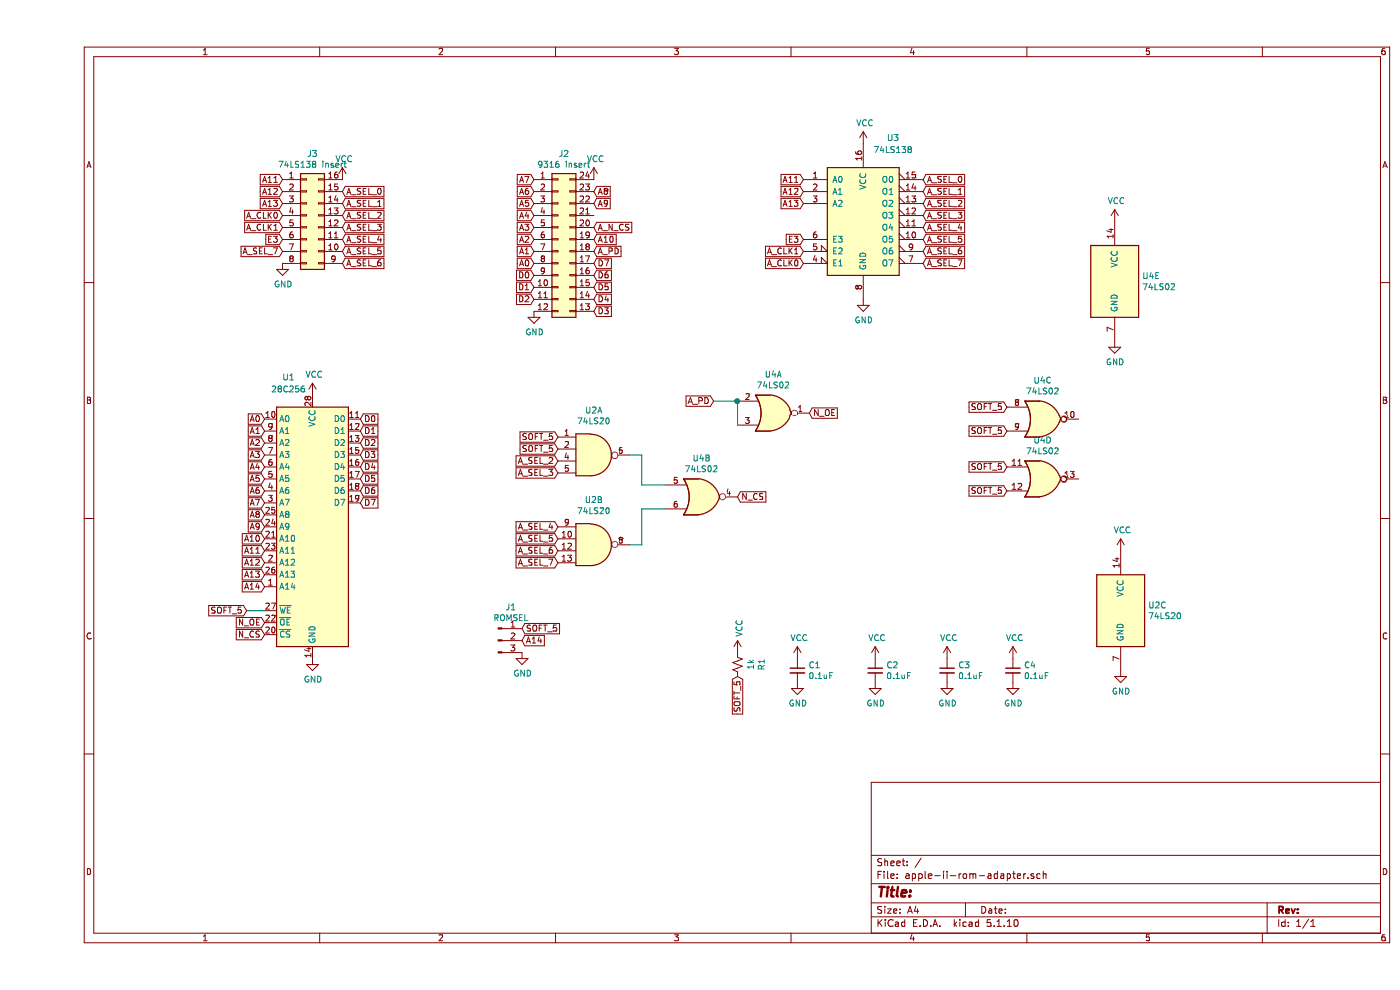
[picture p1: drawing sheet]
EESchema Schematic File Version 4
EELAYER 30 0
EELAYER END
$Descr A4 11693 8268
encoding utf-8
Sheet 1 1
Title ""
Date ""
Rev ""
Comp ""
Comment1 ""
Comment2 ""
Comment3 ""
Comment4 ""
$EndDescr
$Comp
L Memory_EEPROM:28C256 U1
U 1 1
P 2300 4400
F 0 "U1" H 2100 5650 50  0000 C CNN
F 1 "28C256" H 2100 5550 50  0000 C CNN
F 2 "Package_DIP:DIP-28_W15.24mm_Socket" H 2300 4400 50  0001 C CNN
F 3 "http://ww1.microchip.com/downloads/en/DeviceDoc/doc0006.pdf" H 2300 4400 50  0001 C CNN
	1    2300 4400
	1    0    0    -1  
$EndComp
$Comp
L power:GND #PWR0101
U 1 1
P 2300 5500
F 0 "#PWR0101" H 2300 5250 50  0001 C CNN
F 1 "GND" H 2305 5327 50  0000 C CNN
F 2 "" H 2300 5500 50  0001 C CNN
F 3 "" H 2300 5500 50  0001 C CNN
	1    2300 5500
	1    0    0    -1  
$EndComp
$Comp
L Connector_Generic:Conn_02x08_Counter_Clockwise J3
U 1 1
P 2250 1800
F 0 "J3" H 2300 2317 50  0000 C CNN
F 1 "74LS138 insert" H 2300 2226 50  0000 C CNN
F 2 "Package_DIP:DIP-16_W7.62mm_Socket" H 2250 1800 50  0001 C CNN
F 3 "~" H 2250 1800 50  0001 C CNN
	1    2250 1800
	1    0    0    -1  
$EndComp
$Comp
L Connector_Generic:Conn_02x12_Counter_Clockwise J2
U 1 1
P 4350 2000
F 0 "J2" H 4400 2717 50  0000 C CNN
F 1 "9316 insert" H 4400 2626 50  0000 C CNN
F 2 "Package_DIP:DIP-24_W15.24mm_Socket" H 4350 2000 50  0001 C CNN
F 3 "~" H 4350 2000 50  0001 C CNN
	1    4350 2000
	1    0    0    -1  
$EndComp
Text GLabel 4150 1500 0    50   Input ~ 0
A7
Text GLabel 4150 1600 0    50   Input ~ 0
A6
Text GLabel 4150 1700 0    50   Input ~ 0
A5
Text GLabel 4150 1800 0    50   Input ~ 0
A4
Text GLabel 4150 1900 0    50   Input ~ 0
A3
Text GLabel 4150 2000 0    50   Input ~ 0
A2
Text GLabel 4150 2100 0    50   Input ~ 0
A1
Text GLabel 4150 2200 0    50   Input ~ 0
A0
Text GLabel 4150 2300 0    50   Input ~ 0
D0
Text GLabel 4150 2400 0    50   Input ~ 0
D1
Text GLabel 4150 2500 0    50   Input ~ 0
D2
$Comp
L power:GND #PWR0102
U 1 1
P 4150 2600
F 0 "#PWR0102" H 4150 2350 50  0001 C CNN
F 1 "GND" H 4155 2427 50  0000 C CNN
F 2 "" H 4150 2600 50  0001 C CNN
F 3 "" H 4150 2600 50  0001 C CNN
	1    4150 2600
	1    0    0    -1  
$EndComp
$Comp
L power:VCC #PWR0103
U 1 1
P 4650 1500
F 0 "#PWR0103" H 4650 1350 50  0001 C CNN
F 1 "VCC" H 4665 1673 50  0000 C CNN
F 2 "" H 4650 1500 50  0001 C CNN
F 3 "" H 4650 1500 50  0001 C CNN
	1    4650 1500
	1    0    0    -1  
$EndComp
$Comp
L power:VCC #PWR0104
U 1 1
P 2550 1500
F 0 "#PWR0104" H 2550 1350 50  0001 C CNN
F 1 "VCC" H 2565 1673 50  0000 C CNN
F 2 "" H 2550 1500 50  0001 C CNN
F 3 "" H 2550 1500 50  0001 C CNN
	1    2550 1500
	1    0    0    -1  
$EndComp
$Comp
L power:VCC #PWR0105
U 1 1
P 2300 3300
F 0 "#PWR0105" H 2300 3150 50  0001 C CNN
F 1 "VCC" H 2315 3473 50  0000 C CNN
F 2 "" H 2300 3300 50  0001 C CNN
F 3 "" H 2300 3300 50  0001 C CNN
	1    2300 3300
	1    0    0    -1  
$EndComp
$Comp
L power:GND #PWR0106
U 1 1
P 2050 2200
F 0 "#PWR0106" H 2050 1950 50  0001 C CNN
F 1 "GND" H 2055 2027 50  0000 C CNN
F 2 "" H 2050 2200 50  0001 C CNN
F 3 "" H 2050 2200 50  0001 C CNN
	1    2050 2200
	1    0    0    -1  
$EndComp
Text GLabel 4650 1600 2    50   Input ~ 0
A8
Text GLabel 4650 1700 2    50   Input ~ 0
A9
Text GLabel 4650 1900 2    50   Input ~ 0
A_N_CS
Text GLabel 4650 2000 2    50   Input ~ 0
A10
Text GLabel 4650 2100 2    50   Input ~ 0
A_PD
Text GLabel 4650 2600 2    50   Input ~ 0
D3
Text GLabel 4650 2500 2    50   Input ~ 0
D4
Text GLabel 4650 2400 2    50   Input ~ 0
D5
Text GLabel 4650 2300 2    50   Input ~ 0
D6
Text GLabel 4650 2200 2    50   Input ~ 0
D7
Text GLabel 2700 3500 2    50   Input ~ 0
D0
Text GLabel 2700 3600 2    50   Input ~ 0
D1
Text GLabel 2700 3700 2    50   Input ~ 0
D2
Text GLabel 2700 3800 2    50   Input ~ 0
D3
Text GLabel 2700 3900 2    50   Input ~ 0
D4
Text GLabel 2700 4000 2    50   Input ~ 0
D5
Text GLabel 2700 4100 2    50   Input ~ 0
D6
Text GLabel 2700 4200 2    50   Input ~ 0
D7
Text GLabel 1900 5200 0    50   Input ~ 0
N_OE
$Comp
L power:VCC #PWR0107
U 1 1
P 5850 5450
F 0 "#PWR0107" H 5850 5300 50  0001 C CNN
F 1 "VCC" V 5865 5577 50  0000 L CNN
F 2 "" H 5850 5450 50  0001 C CNN
F 3 "" H 5850 5450 50  0001 C CNN
	1    5850 5450
	1    0    0    -1  
$EndComp
$Comp
L Device:R_Small_US R1
U 1 1
P 5850 5550
F 0 "R1" V 5645 5550 50  0000 C CNN
F 1 "1k" V 5736 5550 50  0000 C CNN
F 2 "Resistor_THT:R_Axial_DIN0207_L6.3mm_D2.5mm_P7.62mm_Horizontal" H 5850 5550 50  0001 C CNN
F 3 "~" H 5850 5550 50  0001 C CNN
	1    5850 5550
	-1   0    0    1   
$EndComp
Wire Wire Line
	1900 5100 1750 5100
Text GLabel 1900 3500 0    50   Input ~ 0
A0
Text GLabel 1900 3600 0    50   Input ~ 0
A1
Text GLabel 1900 3700 0    50   Input ~ 0
A2
Text GLabel 1900 3800 0    50   Input ~ 0
A3
Text GLabel 1900 3900 0    50   Input ~ 0
A4
Text GLabel 1900 4100 0    50   Input ~ 0
A6
Text GLabel 1900 4000 0    50   Input ~ 0
A5
Text GLabel 1900 4200 0    50   Input ~ 0
A7
Text GLabel 1900 4300 0    50   Input ~ 0
A8
Text GLabel 1900 4400 0    50   Input ~ 0
A9
Text GLabel 1900 4500 0    50   Input ~ 0
A10
$Comp
L Connector:Conn_01x03_Male J1
U 1 1
P 3850 5350
F 0 "J1" H 3958 5631 50  0000 C CNN
F 1 "ROMSEL" H 3958 5540 50  0000 C CNN
F 2 "Connector_PinHeader_2.54mm:PinHeader_1x03_P2.54mm_Vertical" H 3850 5350 50  0001 C CNN
F 3 "~" H 3850 5350 50  0001 C CNN
	1    3850 5350
	1    0    0    -1  
$EndComp
Text GLabel 1900 4900 0    50   Input ~ 0
A14
Text GLabel 4050 5350 2    50   Input ~ 0
A14
$Comp
L power:GND #PWR0108
U 1 1
P 4050 5450
F 0 "#PWR0108" H 4050 5200 50  0001 C CNN
F 1 "GND" H 4055 5277 50  0000 C CNN
F 2 "" H 4050 5450 50  0001 C CNN
F 3 "" H 4050 5450 50  0001 C CNN
	1    4050 5450
	1    0    0    -1  
$EndComp
Text GLabel 2050 1500 0    50   Input ~ 0
A11
Text GLabel 2050 1600 0    50   Input ~ 0
A12
Text GLabel 2050 1700 0    50   Input ~ 0
A13
Text GLabel 2050 2000 0    50   Input ~ 0
E3
Text GLabel 2050 1800 0    50   Input ~ 0
A_CLK0
Text GLabel 2050 2100 0    50   Input ~ 0
A_SEL_7
Text GLabel 2550 2200 2    50   Input ~ 0
A_SEL_6
Text GLabel 2550 2100 2    50   Input ~ 0
A_SEL_5
Text GLabel 2550 2000 2    50   Input ~ 0
A_SEL_4
Text GLabel 2550 1900 2    50   Input ~ 0
A_SEL_3
Text GLabel 2550 1800 2    50   Input ~ 0
A_SEL_2
Text GLabel 2550 1700 2    50   Input ~ 0
A_SEL_1
Text GLabel 2550 1600 2    50   Input ~ 0
A_SEL_0
Text GLabel 1900 4600 0    50   Input ~ 0
A11
Text GLabel 1900 4700 0    50   Input ~ 0
A12
Text GLabel 1900 4800 0    50   Input ~ 0
A13
$Comp
L power:GND #PWR0109
U 1 1
P 9000 2850
F 0 "#PWR0109" H 9000 2600 50  0001 C CNN
F 1 "GND" H 9005 2677 50  0000 C CNN
F 2 "" H 9000 2850 50  0001 C CNN
F 3 "" H 9000 2850 50  0001 C CNN
	1    9000 2850
	1    0    0    -1  
$EndComp
$Comp
L power:VCC #PWR0110
U 1 1
P 9000 1850
F 0 "#PWR0110" H 9000 1700 50  0001 C CNN
F 1 "VCC" H 9015 2023 50  0000 C CNN
F 2 "" H 9000 1850 50  0001 C CNN
F 3 "" H 9000 1850 50  0001 C CNN
	1    9000 1850
	1    0    0    -1  
$EndComp
Text GLabel 5650 3350 0    50   Input ~ 0
A_PD
Text GLabel 6450 3450 2    50   Input ~ 0
N_OE
Wire Wire Line
	5650 3350 5850 3350
$Comp
L power:GND #PWR0111
U 1 1
P 6900 2500
F 0 "#PWR0111" H 6900 2250 50  0001 C CNN
F 1 "GND" H 6905 2327 50  0000 C CNN
F 2 "" H 6900 2500 50  0001 C CNN
F 3 "" H 6900 2500 50  0001 C CNN
	1    6900 2500
	1    0    0    -1  
$EndComp
$Comp
L power:VCC #PWR0112
U 1 1
P 6900 1200
F 0 "#PWR0112" H 6900 1050 50  0001 C CNN
F 1 "VCC" H 6915 1373 50  0000 C CNN
F 2 "" H 6900 1200 50  0001 C CNN
F 3 "" H 6900 1200 50  0001 C CNN
	1    6900 1200
	1    0    0    -1  
$EndComp
Text GLabel 2050 1900 0    50   Input ~ 0
A_CLK1
Text GLabel 6400 1500 0    50   Input ~ 0
A11
Text GLabel 6400 1600 0    50   Input ~ 0
A12
Text GLabel 6400 1700 0    50   Input ~ 0
A13
Text GLabel 6400 2200 0    50   Input ~ 0
A_CLK0
Text GLabel 6400 2100 0    50   Input ~ 0
A_CLK1
Text GLabel 6400 2000 0    50   Input ~ 0
E3
Text GLabel 7400 1500 2    50   Input ~ 0
A_SEL_0
Text GLabel 7400 1600 2    50   Input ~ 0
A_SEL_1
Text GLabel 7400 1700 2    50   Input ~ 0
A_SEL_2
Text GLabel 7400 1800 2    50   Input ~ 0
A_SEL_3
Text GLabel 7400 1900 2    50   Input ~ 0
A_SEL_4
Text GLabel 7400 2100 2    50   Input ~ 0
A_SEL_6
Text GLabel 7400 2000 2    50   Input ~ 0
A_SEL_5
Text GLabel 7400 2200 2    50   Input ~ 0
A_SEL_7
Text GLabel 1900 5300 0    50   Input ~ 0
N_CS
$Comp
L Device:C_Small C1
U 1 1
P 6350 5600
F 0 "C1" H 6442 5646 50  0000 L CNN
F 1 "0.1uF" H 6442 5555 50  0000 L CNN
F 2 "Capacitor_THT:C_Disc_D5.0mm_W2.5mm_P5.00mm" H 6350 5600 50  0001 C CNN
F 3 "~" H 6350 5600 50  0001 C CNN
	1    6350 5600
	1    0    0    -1  
$EndComp
$Comp
L Device:C_Small C2
U 1 1
P 7000 5600
F 0 "C2" H 7092 5646 50  0000 L CNN
F 1 "0.1uF" H 7092 5555 50  0000 L CNN
F 2 "Capacitor_THT:C_Disc_D5.0mm_W2.5mm_P5.00mm" H 7000 5600 50  0001 C CNN
F 3 "~" H 7000 5600 50  0001 C CNN
	1    7000 5600
	1    0    0    -1  
$EndComp
$Comp
L power:GND #PWR0113
U 1 1
P 6350 5700
F 0 "#PWR0113" H 6350 5450 50  0001 C CNN
F 1 "GND" H 6355 5527 50  0000 C CNN
F 2 "" H 6350 5700 50  0001 C CNN
F 3 "" H 6350 5700 50  0001 C CNN
	1    6350 5700
	1    0    0    -1  
$EndComp
$Comp
L power:GND #PWR0114
U 1 1
P 7000 5700
F 0 "#PWR0114" H 7000 5450 50  0001 C CNN
F 1 "GND" H 7005 5527 50  0000 C CNN
F 2 "" H 7000 5700 50  0001 C CNN
F 3 "" H 7000 5700 50  0001 C CNN
	1    7000 5700
	1    0    0    -1  
$EndComp
$Comp
L power:VCC #PWR0116
U 1 1
P 6350 5500
F 0 "#PWR0116" H 6350 5350 50  0001 C CNN
F 1 "VCC" H 6365 5673 50  0000 C CNN
F 2 "" H 6350 5500 50  0001 C CNN
F 3 "" H 6350 5500 50  0001 C CNN
	1    6350 5500
	1    0    0    -1  
$EndComp
$Comp
L power:VCC #PWR0117
U 1 1
P 7000 5500
F 0 "#PWR0117" H 7000 5350 50  0001 C CNN
F 1 "VCC" H 7015 5673 50  0000 C CNN
F 2 "" H 7000 5500 50  0001 C CNN
F 3 "" H 7000 5500 50  0001 C CNN
	1    7000 5500
	1    0    0    -1  
$EndComp
$Comp
L 74xx:74LS20 U2
U 1 1
P 4650 3800
F 0 "U2" H 4650 4175 50  0000 C CNN
F 1 "74LS20" H 4650 4084 50  0000 C CNN
F 2 "Package_DIP:DIP-14_W7.62mm_Socket" H 4650 3800 50  0001 C CNN
F 3 "http://www.ti.com/lit/gpn/sn74LS20" H 4650 3800 50  0001 C CNN
	1    4650 3800
	1    0    0    -1  
$EndComp
$Comp
L 74xx:74LS20 U2
U 2 1
P 4650 4550
F 0 "U2" H 4650 4925 50  0000 C CNN
F 1 "74LS20" H 4650 4834 50  0000 C CNN
F 2 "Package_DIP:DIP-14_W7.62mm_Socket" H 4650 4550 50  0001 C CNN
F 3 "http://www.ti.com/lit/gpn/sn74LS20" H 4650 4550 50  0001 C CNN
	2    4650 4550
	1    0    0    -1  
$EndComp
$Comp
L 74xx:74LS20 U2
U 3 1
P 9050 5100
F 0 "U2" H 9280 5146 50  0000 L CNN
F 1 "74LS20" H 9280 5055 50  0000 L CNN
F 2 "Package_DIP:DIP-14_W7.62mm_Socket" H 9050 5100 50  0001 C CNN
F 3 "http://www.ti.com/lit/gpn/sn74LS20" H 9050 5100 50  0001 C CNN
	3    9050 5100
	1    0    0    -1  
$EndComp
$Comp
L 74xx:74LS02 U4
U 1 1
P 6150 3450
F 0 "U4" H 6150 3775 50  0000 C CNN
F 1 "74LS02" H 6150 3684 50  0000 C CNN
F 2 "Package_DIP:DIP-14_W7.62mm_Socket" H 6150 3450 50  0001 C CNN
F 3 "http://www.ti.com/lit/gpn/sn74ls02" H 6150 3450 50  0001 C CNN
	1    6150 3450
	1    0    0    -1  
$EndComp
$Comp
L 74xx:74LS02 U4
U 2 1
P 5550 4150
F 0 "U4" H 5550 4475 50  0000 C CNN
F 1 "74LS02" H 5550 4384 50  0000 C CNN
F 2 "Package_DIP:DIP-14_W7.62mm_Socket" H 5550 4150 50  0001 C CNN
F 3 "http://www.ti.com/lit/gpn/sn74ls02" H 5550 4150 50  0001 C CNN
	2    5550 4150
	1    0    0    -1  
$EndComp
$Comp
L 74xx:74LS02 U4
U 3 1
P 8400 3500
F 0 "U4" H 8400 3825 50  0000 C CNN
F 1 "74LS02" H 8400 3734 50  0000 C CNN
F 2 "Package_DIP:DIP-14_W7.62mm_Socket" H 8400 3500 50  0001 C CNN
F 3 "http://www.ti.com/lit/gpn/sn74ls02" H 8400 3500 50  0001 C CNN
	3    8400 3500
	1    0    0    -1  
$EndComp
$Comp
L 74xx:74LS02 U4
U 4 1
P 8400 4000
F 0 "U4" H 8400 4325 50  0000 C CNN
F 1 "74LS02" H 8400 4234 50  0000 C CNN
F 2 "Package_DIP:DIP-14_W7.62mm_Socket" H 8400 4000 50  0001 C CNN
F 3 "http://www.ti.com/lit/gpn/sn74ls02" H 8400 4000 50  0001 C CNN
	4    8400 4000
	1    0    0    -1  
$EndComp
$Comp
L 74xx:74LS02 U4
U 5 1
P 9000 2350
F 0 "U4" H 9230 2396 50  0000 L CNN
F 1 "74LS02" H 9230 2305 50  0000 L CNN
F 2 "Package_DIP:DIP-14_W7.62mm_Socket" H 9000 2350 50  0001 C CNN
F 3 "http://www.ti.com/lit/gpn/sn74ls02" H 9000 2350 50  0001 C CNN
	5    9000 2350
	1    0    0    -1  
$EndComp
Wire Wire Line
	5850 3350 5850 3550
Connection ~ 5850 3350
$Comp
L power:VCC #PWR0119
U 1 1
P 9050 4600
F 0 "#PWR0119" H 9050 4450 50  0001 C CNN
F 1 "VCC" H 9065 4773 50  0000 C CNN
F 2 "" H 9050 4600 50  0001 C CNN
F 3 "" H 9050 4600 50  0001 C CNN
	1    9050 4600
	1    0    0    -1  
$EndComp
$Comp
L power:GND #PWR0120
U 1 1
P 9050 5600
F 0 "#PWR0120" H 9050 5350 50  0001 C CNN
F 1 "GND" H 9055 5427 50  0000 C CNN
F 2 "" H 9050 5600 50  0001 C CNN
F 3 "" H 9050 5600 50  0001 C CNN
	1    9050 5600
	1    0    0    -1  
$EndComp
Text GLabel 5850 5650 3    50   Input ~ 0
SOFT_5
Text GLabel 4050 5250 2    50   Input ~ 0
SOFT_5
Text GLabel 1750 5100 0    50   Input ~ 0
SOFT_5
Text GLabel 4350 3650 0    50   Input ~ 0
SOFT_5
Text GLabel 4350 3750 0    50   Input ~ 0
SOFT_5
Text GLabel 8100 3400 0    50   Input ~ 0
SOFT_5
Text GLabel 8100 3600 0    50   Input ~ 0
SOFT_5
Text GLabel 8100 3900 0    50   Input ~ 0
SOFT_5
Text GLabel 8100 4100 0    50   Input ~ 0
SOFT_5
Text GLabel 5850 4150 2    50   Input ~ 0
N_CS
Wire Wire Line
	4950 3800 5050 3800
Wire Wire Line
	5050 3800 5050 4050
Wire Wire Line
	5050 4050 5250 4050
Wire Wire Line
	5250 4250 5050 4250
Wire Wire Line
	5050 4250 5050 4550
Wire Wire Line
	5050 4550 4950 4550
Text GLabel 4350 3850 0    50   Input ~ 0
A_SEL_2
Text GLabel 4350 3950 0    50   Input ~ 0
A_SEL_3
Text GLabel 4350 4400 0    50   Input ~ 0
A_SEL_4
Text GLabel 4350 4500 0    50   Input ~ 0
A_SEL_5
Text GLabel 4350 4600 0    50   Input ~ 0
A_SEL_6
Text GLabel 4350 4700 0    50   Input ~ 0
A_SEL_7
$Comp
L power:VCC #PWR0118
U 1 1
P 7600 5500
F 0 "#PWR0118" H 7600 5350 50  0001 C CNN
F 1 "VCC" H 7615 5673 50  0000 C CNN
F 2 "" H 7600 5500 50  0001 C CNN
F 3 "" H 7600 5500 50  0001 C CNN
	1    7600 5500
	1    0    0    -1  
$EndComp
$Comp
L power:GND #PWR0115
U 1 1
P 7600 5700
F 0 "#PWR0115" H 7600 5450 50  0001 C CNN
F 1 "GND" H 7605 5527 50  0000 C CNN
F 2 "" H 7600 5700 50  0001 C CNN
F 3 "" H 7600 5700 50  0001 C CNN
	1    7600 5700
	1    0    0    -1  
$EndComp
$Comp
L Device:C_Small C3
U 1 1
P 7600 5600
F 0 "C3" H 7692 5646 50  0000 L CNN
F 1 "0.1uF" H 7692 5555 50  0000 L CNN
F 2 "Capacitor_THT:C_Disc_D5.0mm_W2.5mm_P5.00mm" H 7600 5600 50  0001 C CNN
F 3 "~" H 7600 5600 50  0001 C CNN
	1    7600 5600
	1    0    0    -1  
$EndComp
$Comp
L power:VCC #PWR0121
U 1 1
P 8150 5500
F 0 "#PWR0121" H 8150 5350 50  0001 C CNN
F 1 "VCC" H 8165 5673 50  0000 C CNN
F 2 "" H 8150 5500 50  0001 C CNN
F 3 "" H 8150 5500 50  0001 C CNN
	1    8150 5500
	1    0    0    -1  
$EndComp
$Comp
L power:GND #PWR0122
U 1 1
P 8150 5700
F 0 "#PWR0122" H 8150 5450 50  0001 C CNN
F 1 "GND" H 8155 5527 50  0000 C CNN
F 2 "" H 8150 5700 50  0001 C CNN
F 3 "" H 8150 5700 50  0001 C CNN
	1    8150 5700
	1    0    0    -1  
$EndComp
$Comp
L Device:C_Small C4
U 1 1
P 8150 5600
F 0 "C4" H 8242 5646 50  0000 L CNN
F 1 "0.1uF" H 8242 5555 50  0000 L CNN
F 2 "Capacitor_THT:C_Disc_D5.0mm_W2.5mm_P5.00mm" H 8150 5600 50  0001 C CNN
F 3 "~" H 8150 5600 50  0001 C CNN
	1    8150 5600
	1    0    0    -1  
$EndComp
$Comp
L 74xx:74LS138 U3
U 1 1
P 6900 1800
F 0 "U3" H 7150 2450 50  0000 C CNN
F 1 "74LS138" H 7150 2350 50  0000 C CNN
F 2 "Package_DIP:DIP-16_W7.62mm_Socket" H 6900 1800 50  0001 C CNN
F 3 "http://www.ti.com/lit/gpn/sn74LS138" H 6900 1800 50  0001 C CNN
	1    6900 1800
	1    0    0    -1  
$EndComp
$EndSCHEMATC
